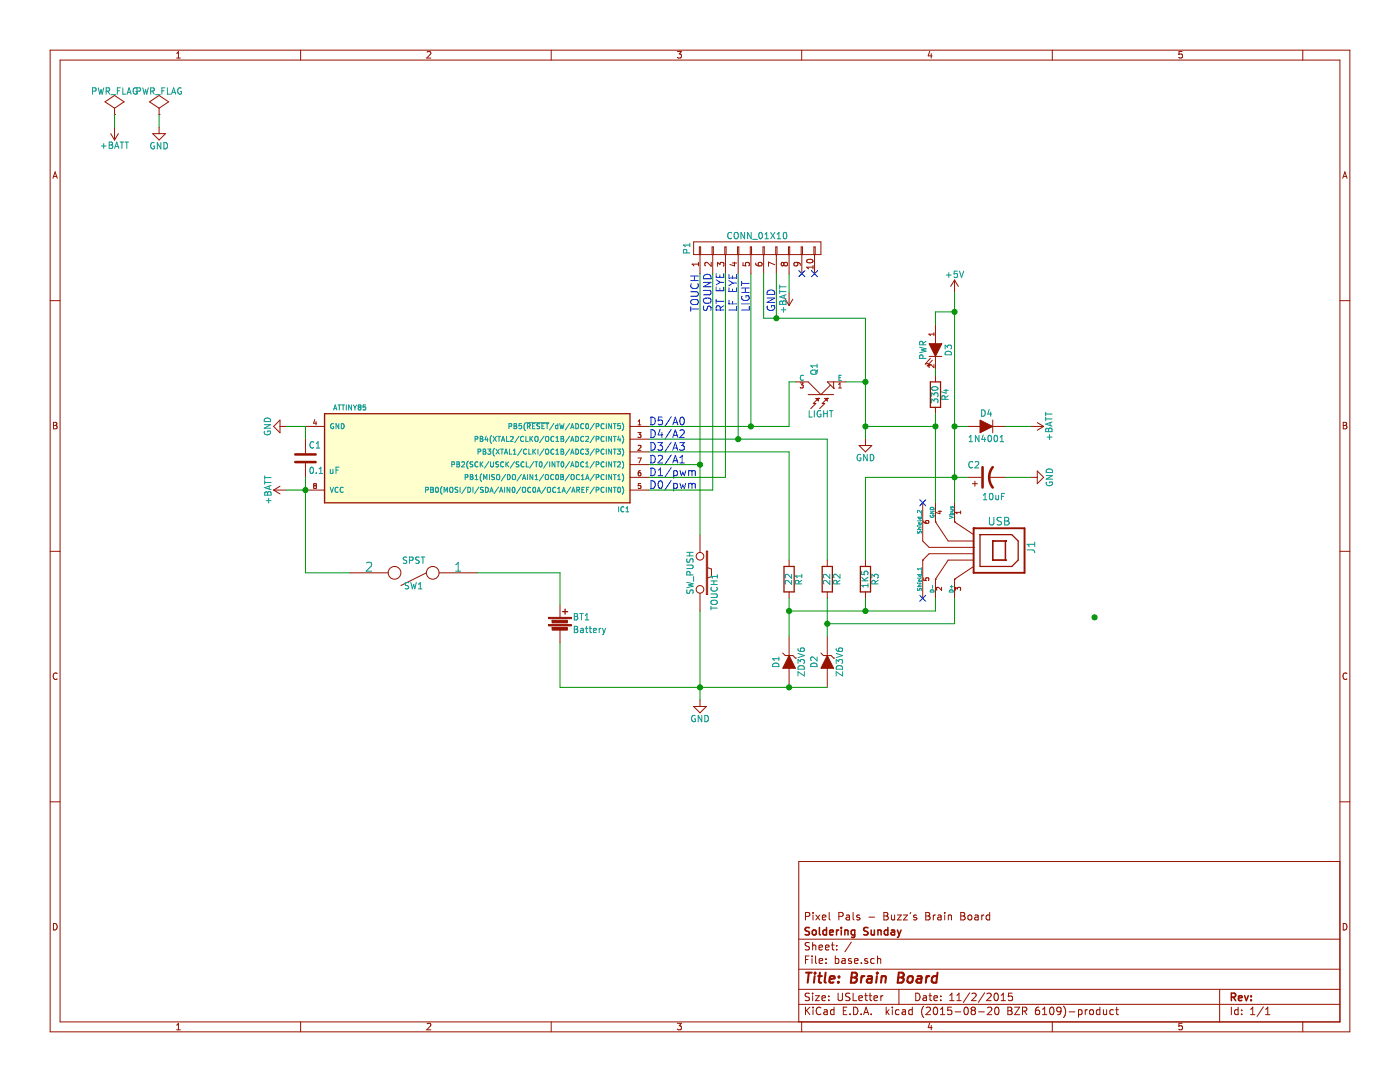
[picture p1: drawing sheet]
EESchema Schematic File Version 2
LIBS:base-rescue
LIBS:power
LIBS:device
LIBS:transistors
LIBS:conn
LIBS:linear
LIBS:regul
LIBS:74xx
LIBS:cmos4000
LIBS:adc-dac
LIBS:memory
LIBS:xilinx
LIBS:microcontrollers
LIBS:dsp
LIBS:microchip
LIBS:analog_switches
LIBS:motorola
LIBS:texas
LIBS:intel
LIBS:audio
LIBS:interface
LIBS:digital-audio
LIBS:philips
LIBS:display
LIBS:cypress
LIBS:siliconi
LIBS:opto
LIBS:atmel
LIBS:contrib
LIBS:valves
LIBS:base-cache
EELAYER 25 0
EELAYER END
$Descr USLetter 11000 8500
encoding utf-8
Sheet 1 1
Title "Brain Board"
Date "11/2/2015"
Rev ""
Comp "Soldering Sunday"
Comment1 "Pixel Pals - Buzz's Brain Board"
Comment2 ""
Comment3 ""
Comment4 ""
$EndDescr
$Comp
L ATTINY85-P IC1
U 1 1
P 3750 3600
F 0 "IC1" H 2600 4000 40  0000 C CNN
F 1 "ATTINY85" H 4750 3200 40  0000 C CNN
F 2 "Housings_DIP:DIP-8__300" H 4750 3600 35  0001 C CIN
F 3 "" H 3750 3600 60  0000 C CNN
	1    3750 3600
	-1   0    0    1   
$EndComp
$Comp
L USB J1
U 1 1
P 7700 4350
F 0 "J1" H 7650 4750 60  0000 C CNN
F 1 "USB" V 7450 4500 60  0000 C CNN
F 2 "Connect:USB_B" H 7700 4350 60  0001 C CNN
F 3 "" H 7700 4350 60  0000 C CNN
	1    7700 4350
	0    1    1    0   
$EndComp
$Comp
L CP1 C2
U 1 1
P 7750 3750
F 0 "C2" V 7850 3800 50  0000 L CNN
F 1 "10uF" V 7600 3600 50  0000 L CNN
F 2 "Capacitors_ThroughHole:C_Radial_D6.3_L11.2_P2.5" H 7750 3750 60  0001 C CNN
F 3 "" H 7750 3750 60  0000 C CNN
	1    7750 3750
	0    -1   -1   0   
$EndComp
$Comp
L D-RESCUE-base D4
U 1 1
P 7750 3350
F 0 "D4" H 7750 3450 50  0000 C CNN
F 1 "1N4001" H 7750 3250 50  0000 C CNN
F 2 "Diodes_ThroughHole:Diode_DO-41_SOD81_Horizontal_RM10" H 7750 3350 60  0001 C CNN
F 3 "" H 7750 3350 60  0000 C CNN
	1    7750 3350
	1    0    0    -1  
$EndComp
$Comp
L R R4
U 1 1
P 7350 3100
F 0 "R4" V 7430 3100 50  0000 C CNN
F 1 "330" V 7350 3100 50  0000 C CNN
F 2 "Resistors_ThroughHole:Resistor_Horizontal_RM10mm" V 7280 3100 30  0001 C CNN
F 3 "" H 7350 3100 30  0000 C CNN
	1    7350 3100
	1    0    0    -1  
$EndComp
$Comp
L LED-RESCUE-base D3
U 1 1
P 7350 2750
F 0 "D3" H 7350 2850 50  0000 C CNN
F 1 "PWR" H 7350 2650 50  0000 C CNN
F 2 "LEDs:LED-5MM" H 7350 2750 60  0001 C CNN
F 3 "" H 7350 2750 60  0000 C CNN
	1    7350 2750
	0    1    1    0   
$EndComp
$Comp
L +5V #PWR01
U 1 1
P 7500 2300
F 0 "#PWR01" H 7500 2150 50  0001 C CNN
F 1 "+5V" H 7500 2440 50  0000 C CNN
F 2 "" H 7500 2300 60  0000 C CNN
F 3 "" H 7500 2300 60  0000 C CNN
	1    7500 2300
	1    0    0    -1  
$EndComp
$Comp
L GND #PWR02
U 1 1
P 8100 3750
F 0 "#PWR02" H 8100 3500 50  0001 C CNN
F 1 "GND" H 8100 3600 50  0000 C CNN
F 2 "" H 8100 3750 60  0000 C CNN
F 3 "" H 8100 3750 60  0000 C CNN
	1    8100 3750
	0    -1   -1   0   
$EndComp
$Comp
L +BATT #PWR03
U 1 1
P 8100 3350
F 0 "#PWR03" H 8100 3200 50  0001 C CNN
F 1 "+BATT" H 8100 3490 50  0000 C CNN
F 2 "" H 8100 3350 60  0000 C CNN
F 3 "" H 8100 3350 60  0000 C CNN
	1    8100 3350
	0    1    1    0   
$EndComp
NoConn ~ 7250 3950
NoConn ~ 7250 4700
$Comp
L R R3
U 1 1
P 6800 4550
F 0 "R3" V 6880 4550 50  0000 C CNN
F 1 "1K5" V 6800 4550 50  0000 C CNN
F 2 "Resistors_ThroughHole:Resistor_Horizontal_RM10mm" V 6730 4550 30  0001 C CNN
F 3 "" H 6800 4550 30  0000 C CNN
	1    6800 4550
	1    0    0    -1  
$EndComp
$Comp
L R R2
U 1 1
P 6500 4550
F 0 "R2" V 6580 4550 50  0000 C CNN
F 1 "22" V 6500 4550 50  0000 C CNN
F 2 "Resistors_ThroughHole:Resistor_Horizontal_RM10mm" V 6430 4550 30  0001 C CNN
F 3 "" H 6500 4550 30  0000 C CNN
	1    6500 4550
	1    0    0    -1  
$EndComp
$Comp
L R R1
U 1 1
P 6200 4550
F 0 "R1" V 6280 4550 50  0000 C CNN
F 1 "22" V 6200 4550 50  0000 C CNN
F 2 "Resistors_ThroughHole:Resistor_Horizontal_RM10mm" V 6130 4550 30  0001 C CNN
F 3 "" H 6200 4550 30  0000 C CNN
	1    6200 4550
	1    0    0    -1  
$EndComp
$Comp
L ZENER-RESCUE-base D2
U 1 1
P 6500 5200
F 0 "D2" H 6500 5300 50  0000 C CNN
F 1 "ZD3V6" H 6500 5100 50  0000 C CNN
F 2 "Diodes_ThroughHole:Diode_DO-35_SOD27_Horizontal_RM10" H 6500 5200 60  0001 C CNN
F 3 "" H 6500 5200 60  0000 C CNN
	1    6500 5200
	0    -1   -1   0   
$EndComp
$Comp
L ZENER-RESCUE-base D1
U 1 1
P 6200 5200
F 0 "D1" H 6200 5300 50  0000 C CNN
F 1 "ZD3V6" H 6200 5100 50  0000 C CNN
F 2 "Diodes_ThroughHole:Diode_DO-35_SOD27_Horizontal_RM10" H 6200 5200 60  0001 C CNN
F 3 "" H 6200 5200 60  0000 C CNN
	1    6200 5200
	0    -1   -1   0   
$EndComp
$Comp
L GND #PWR04
U 1 1
P 5500 5500
F 0 "#PWR04" H 5500 5250 50  0001 C CNN
F 1 "GND" H 5500 5350 50  0000 C CNN
F 2 "" H 5500 5500 60  0000 C CNN
F 3 "" H 5500 5500 60  0000 C CNN
	1    5500 5500
	1    0    0    -1  
$EndComp
$Comp
L OPTO_NPN Q1
U 1 1
P 6450 3100
F 0 "Q1" H 6600 3150 50  0000 L CNN
F 1 "LIGHT" V 6300 3000 50  0000 L CNN
F 2 "myFootPrints:PHOTO_TRANS" H 6450 3100 60  0001 C CNN
F 3 "" H 6450 3100 60  0000 C CNN
	1    6450 3100
	0    -1   -1   0   
$EndComp
$Comp
L SW_PUSH TOUCH1
U 1 1
P 5500 4500
F 0 "TOUCH1" H 5650 4610 50  0000 C CNN
F 1 "SW_PUSH" H 5500 4420 50  0000 C CNN
F 2 "myFootPrints:SW_PUSH_TOUCH" H 5500 4500 60  0001 C CNN
F 3 "" H 5500 4500 60  0000 C CNN
	1    5500 4500
	0    1    1    0   
$EndComp
$Comp
L CONN_01X10 P1
U 1 1
P 5950 1950
F 0 "P1" H 5950 2500 50  0000 C CNN
F 1 "CONN_01X10" V 6050 1950 50  0000 C CNN
F 2 "Pin_Headers:Pin_Header_Straight_1x10" H 5950 1950 60  0001 C CNN
F 3 "" H 5950 1950 60  0000 C CNN
	1    5950 1950
	0    -1   -1   0   
$EndComp
Text Notes 5100 3350 0    60   ~ 0
D5/A0
Text Notes 5100 3450 0    60   ~ 0
D4/A2
Text Notes 5100 3550 0    60   ~ 0
D3/A3
Text Notes 5100 3650 0    60   ~ 0
D2/A1
Text Notes 5100 3750 0    60   ~ 0
D1/pwm
Text Notes 5100 3850 0    60   ~ 0
D0/pwm
Text Notes 5500 2450 1    60   ~ 0
TOUCH
Text Notes 5600 2450 1    60   ~ 0
SOUND
Text Notes 5700 2450 1    60   ~ 0
RT EYE
Text Notes 5800 2450 1    60   ~ 0
LF EYE
Text Notes 6100 2450 1    60   ~ 0
GND
$Comp
L GND #PWR05
U 1 1
P 2250 3350
F 0 "#PWR05" H 2250 3100 50  0001 C CNN
F 1 "GND" H 2250 3200 50  0000 C CNN
F 2 "" H 2250 3350 60  0000 C CNN
F 3 "" H 2250 3350 60  0000 C CNN
	1    2250 3350
	0    1    1    0   
$EndComp
$Comp
L +BATT #PWR06
U 1 1
P 2250 3850
F 0 "#PWR06" H 2250 3700 50  0001 C CNN
F 1 "+BATT" H 2250 3990 50  0000 C CNN
F 2 "" H 2250 3850 60  0000 C CNN
F 3 "" H 2250 3850 60  0000 C CNN
	1    2250 3850
	0    -1   -1   0   
$EndComp
$Comp
L SPST SW1
U 1 1
P 3250 4500
F 0 "SW1" H 3250 4600 50  0000 C CNN
F 1 "SPST" H 3250 4400 50  0000 C CNN
F 2 "myFootPrints:SW_SPST" H 3250 4500 60  0001 C CNN
F 3 "" H 3250 4500 60  0000 C CNN
	1    3250 4500
	-1   0    0    1   
$EndComp
$Comp
L Battery BT1
U 1 1
P 4400 4900
F 0 "BT1" H 4500 4950 50  0000 L CNN
F 1 "Battery" H 4500 4850 50  0000 L CNN
F 2 "myFootPrints:BATT_CR2032" V 4400 4940 60  0001 C CNN
F 3 "" V 4400 4940 60  0000 C CNN
	1    4400 4900
	1    0    0    -1  
$EndComp
NoConn ~ 6300 2150
NoConn ~ 6400 2150
$Comp
L PWR_FLAG #FLG07
U 1 1
P 900 900
F 0 "#FLG07" H 900 995 50  0001 C CNN
F 1 "PWR_FLAG" H 900 1080 50  0000 C CNN
F 2 "" H 900 900 60  0000 C CNN
F 3 "" H 900 900 60  0000 C CNN
	1    900  900 
	1    0    0    -1  
$EndComp
$Comp
L PWR_FLAG #FLG08
U 1 1
P 1250 900
F 0 "#FLG08" H 1250 995 50  0001 C CNN
F 1 "PWR_FLAG" H 1250 1080 50  0000 C CNN
F 2 "" H 1250 900 60  0000 C CNN
F 3 "" H 1250 900 60  0000 C CNN
	1    1250 900 
	1    0    0    -1  
$EndComp
$Comp
L GND #PWR09
U 1 1
P 1250 1000
F 0 "#PWR09" H 1250 750 50  0001 C CNN
F 1 "GND" H 1250 850 50  0000 C CNN
F 2 "" H 1250 1000 60  0000 C CNN
F 3 "" H 1250 1000 60  0000 C CNN
	1    1250 1000
	1    0    0    -1  
$EndComp
$Comp
L +BATT #PWR010
U 1 1
P 900 1000
F 0 "#PWR010" H 900 850 50  0001 C CNN
F 1 "+BATT" H 900 1140 50  0000 C CNN
F 2 "" H 900 1000 60  0000 C CNN
F 3 "" H 900 1000 60  0000 C CNN
	1    900  1000
	-1   0    0    1   
$EndComp
$Comp
L C C1
U 1 1
P 2400 3600
F 0 "C1" H 2425 3700 50  0000 L CNN
F 1 "0.1 uF" H 2425 3500 50  0000 L CNN
F 2 "myFootPrints:C1" H 2438 3450 30  0001 C CNN
F 3 "" H 2400 3600 60  0000 C CNN
	1    2400 3600
	1    0    0    -1  
$EndComp
Wire Wire Line
	7500 2450 7350 2450
Wire Wire Line
	7350 2450 7350 2550
Wire Wire Line
	7500 2300 7500 3950
Wire Wire Line
	7350 2950 7350 2900
Wire Wire Line
	7350 3250 7350 3950
Wire Wire Line
	6800 3750 7600 3750
Connection ~ 7500 3750
Wire Wire Line
	7600 3350 7500 3350
Connection ~ 7500 3350
Wire Wire Line
	8100 3350 7900 3350
Wire Wire Line
	8100 3750 7900 3750
Wire Wire Line
	6200 4700 6200 5000
Wire Wire Line
	6500 4700 6500 5000
Wire Wire Line
	7350 4800 7350 4700
Wire Wire Line
	6200 4800 7350 4800
Connection ~ 6200 4800
Wire Wire Line
	7500 4700 7500 4900
Wire Wire Line
	7500 4900 6500 4900
Connection ~ 6500 4900
Wire Wire Line
	6800 4800 6800 4700
Connection ~ 6800 4800
Wire Wire Line
	4400 5400 6500 5400
Wire Wire Line
	6800 3750 6800 4400
Wire Wire Line
	6500 3450 6500 4400
Wire Wire Line
	5100 3450 6500 3450
Wire Wire Line
	5100 3550 6200 3550
Wire Wire Line
	6200 3550 6200 4400
Wire Wire Line
	6800 3000 6650 3000
Wire Wire Line
	5100 3350 6200 3350
Wire Wire Line
	6200 3350 6200 3000
Wire Wire Line
	6200 3000 6250 3000
Connection ~ 6200 5400
Wire Wire Line
	5100 3850 5600 3850
Wire Wire Line
	5500 2150 5500 4200
Connection ~ 5500 3650
Wire Wire Line
	5600 3850 5600 2150
Wire Wire Line
	5100 3750 5700 3750
Wire Wire Line
	5700 3750 5700 2150
Wire Wire Line
	5800 2150 5800 3450
Connection ~ 5800 3450
Wire Wire Line
	6100 2150 6100 2500
Wire Wire Line
	4400 5400 4400 5050
Wire Wire Line
	4400 4750 4400 4500
Wire Wire Line
	4400 4500 3750 4500
Wire Wire Line
	2400 4500 2750 4500
Wire Wire Line
	2400 3750 2400 4500
Wire Wire Line
	2400 3850 2250 3850
Wire Wire Line
	2250 3350 2400 3350
Wire Wire Line
	900  900  900  1000
Wire Wire Line
	1250 900  1250 1000
Wire Wire Line
	2400 3350 2400 3450
Connection ~ 2400 3850
Wire Wire Line
	5500 4800 5500 5500
Connection ~ 5500 5400
Wire Wire Line
	5500 3650 5100 3650
Wire Wire Line
	6000 2500 6800 2500
Wire Wire Line
	6800 2500 6800 3450
$Comp
L GND #PWR011
U 1 1
P 6800 3450
F 0 "#PWR011" H 6800 3200 50  0001 C CNN
F 1 "GND" H 6800 3300 50  0000 C CNN
F 2 "" H 6800 3450 60  0000 C CNN
F 3 "" H 6800 3450 60  0000 C CNN
	1    6800 3450
	1    0    0    -1  
$EndComp
Wire Wire Line
	6800 3350 7350 3350
Connection ~ 7350 3350
Connection ~ 6800 3000
Connection ~ 8600 4850
Connection ~ 7500 2450
Connection ~ 6800 3350
Wire Wire Line
	5900 3350 5900 2150
Connection ~ 5900 3350
Text Notes 5900 2450 1    60   ~ 0
LIGHT
Wire Wire Line
	6000 2500 6000 2150
Connection ~ 6100 2500
$Comp
L +BATT #PWR012
U 1 1
P 6200 2300
F 0 "#PWR012" H 6200 2150 50  0001 C CNN
F 1 "+BATT" V 6250 2350 50  0000 C CNN
F 2 "" H 6200 2300 60  0000 C CNN
F 3 "" H 6200 2300 60  0000 C CNN
	1    6200 2300
	-1   0    0    1   
$EndComp
Wire Wire Line
	6200 2150 6200 2300
$EndSCHEMATC
